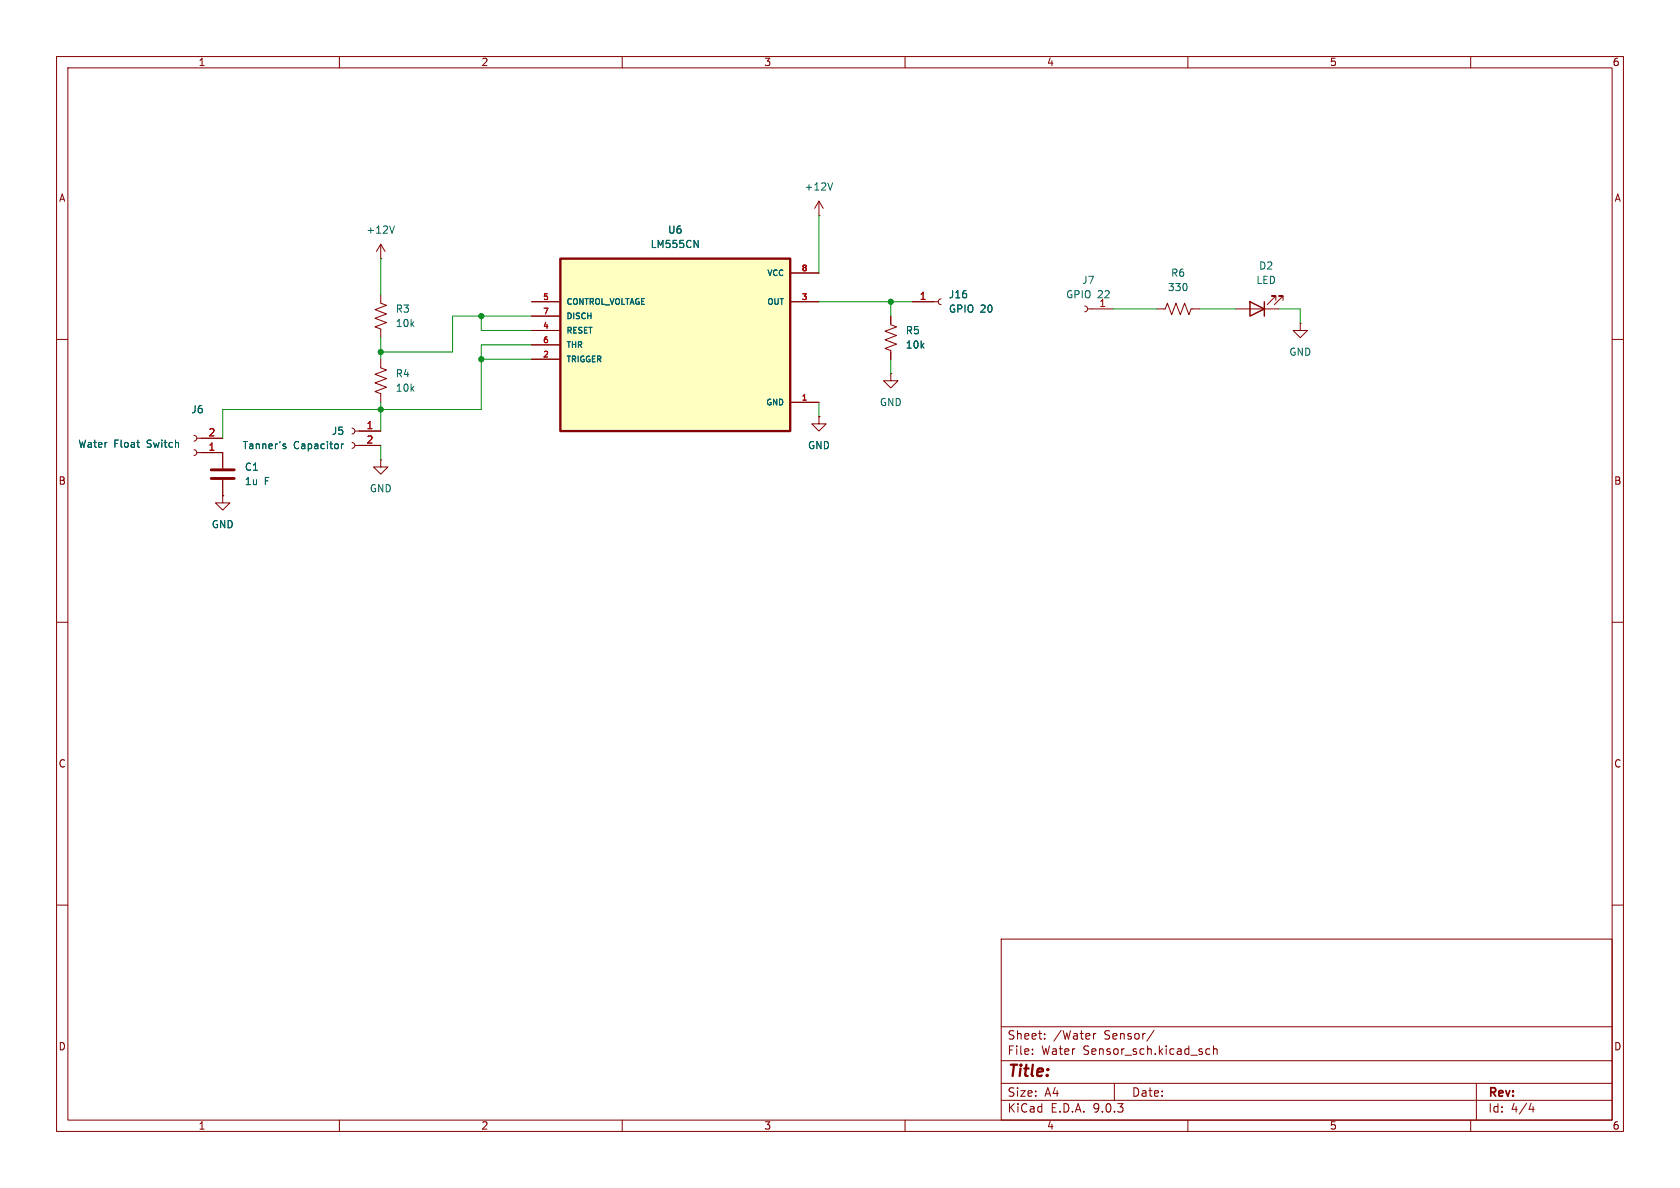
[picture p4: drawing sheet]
<svg xmlns="http://www.w3.org/2000/svg" width="297mm" height="210mm" viewBox="0 0 297 210" stroke-linecap="round" stroke-linejoin="round" font-family="sans-serif">
<g fill="none" stroke="#840000" stroke-width=".18">
<path d="M10 10h277v190h-277zM12 12h273v186h-273zM60 10v2M110 10v2M160 10v2M210 10v2M260 10v2M144.8 38.1h.1M144.8 35.6l-.8 1.2M144.8 35.6l.7 1.2M144.8 35.6v2.5M67.3 45.7h.1"/>
<path d="M67.3 43.2l-.8 1.3M67.3 43.2l.8 1.3M67.3 43.2v2.5M161.3 53.3h4.6M166.4 52.8l-.4 .2-.1 .3 .1 .4 .4 .1M191.8 54.1l.3 .2 .2 .3-.2 .4-.3 .1M192.3 54.6h4.5M204.5 54.6h1.5l.4-1 .7 2 .8-2 .8 2 .7-2 .8 2 .4-1h1.5M218.4 54.6h7.7M225.6 53.1v-.8h-.8h.8l-1.6 1.5M226.8 53.1v-.8h-.7h.7l-1.5 1.5M229.9 57.2v1.2h1.2l-1.2 1.3-1.3-1.3h1.3"/>
<path d="M229.9 57.2h.1M10 60h2M62.2 75.7l.4 .1 .1 .4-.1 .4-.4 .1M62.2 78.2l.4 .2 .1 .3-.1 .4-.4 .1M62.7 76.2h4.6M62.7 78.7h4.6M157.5 66v1.3h1.2l-1.2 1.3-1.3-1.3h1.3M157.5 66h.1M285 60h2M39.4 87.6v1.3h1.2l-1.2 1.3-1.3-1.3h1.3M39.4 87.6h.1M39.4 80v2.8"/>
<path d="M39.4 84.8v2.8M67.3 81.3v1.3h1.3l-1.3 1.2-1.3-1.2h1.3M67.3 81.3h.1M10 110h2M285 110h2M10 160h2M177 166h108v32h-108zM285 160h2M60 198v2M110 198v2M160 198v2M177 194.5h108"/>
<path d="M177 191.5h108M177 187.5h108M177 181.5h108M182.5 186.3v.1M182.5 185.5v.1M184.7 183.6v.1M184.7 182.8v.1M193.3 182.7v1M193.7 182.7l-.2 .1-.2 .2M197 191.5v3M204 182.1l-1.3 2M210 198v2"/>
<path d="M213.9 185.5l-.4-.1-.3 .3v.4l.1 .2h.6M214.5 185.5l.2-.1 .4 .1 .1 .9M214.5 184.9v1.5M260 198v2M261 191.5v6.5M270.7 195l-.4 1.1h.9M271 195.6v1"/>
</g>
<path d="M69.7 39.9l-.4 1.3M147.2 32.3l-.4 1.3M50.1 78.8l.5 .3-.1 .2h-.4M50.1 78.5h.4M60.4 78.5v.8M60.7 78.5l-.3 .2" fill="none" stroke="#006464" stroke-width=".18"/>
<path d="M37.3 83.1h4.1M37.3 84.6h4.1" fill="none" stroke="#840000" stroke-width=".51"/>
<path d="M221 53.3l2.5 1.3-2.5 1.3zM223.5 53.3v2.6" fill="none" stroke="#840000" stroke-width=".25"/>
<path d="M99.1 45.7h40.6v30.5h-40.6z" fill="#ffffc2"/>
<path d="M99.1 45.7h40.6v30.5h-40.6z" fill="none" stroke="#840000" stroke-width=".41"/>
<g fill="none" stroke="#840000" stroke-width=".18">
<path d="M67.3 52.1v1.5l1 .4-2 .7 2 .8-2 .8 2 .7-2 .8 1 .4v1.5M94 53.3h5.1M94 55.9h5.1M94 58.4h5.1M139.7 53.3h5.1M139.7 48.3h5.1M157.5 55.9v1.5l1 .4-2 .7 2 .8-2 .8 2 .7-2 .8 1 .4v1.5M161.3 53.3h3.8M34.3 79.5l.3 .2 .2 .3-.2 .4-.3 .1M34.3 77l.3 .1 .2 .4-.2 .3-.3 .2M34.8 77.5h4.6M63.5 76.2h3.8"/>
<path d="M63.5 78.7h3.8M67.3 63.5v1.5l1 .4-2 .8 2 .7-2 .8 2 .8-2 .7 1 .4v1.5M94 61h5.1M94 63.5h5.1M139.7 71.1h5.1M144.8 73.7v1.2h1.2l-1.2 1.3-1.3-1.3h1.3M144.8 73.7h.1M34.8 80h4.6v2.8M39.4 87.6h.1M39.4 84.8v2.8"/>
</g>
<path d="M122.7 42.5l.7 1.3v-1.3M24.2 78.2h.5M24.6 79.1h.1M50.1 78.8l.5 .3-.1 .2h-.4M50.1 78.5h.4M60.4 78.5v.8M60.7 78.5l-.3 .2" fill="none" stroke="#006464" stroke-width=".18"/>
<g fill="none" stroke="#009600" stroke-width=".18">
<path d="M144.8 38.1v10.2M67.3 45.7v6.4M67.3 59.7v3.8M85.1 55.9v2.5h8.9M94 55.9h-14v6.3h-12.7M144.8 53.3h16.5M157.5 53.3v2.6M196.8 54.6h7.7M212.1 54.6h6.3M226.1 54.6h3.8v2.6M67.3 71.1v5.1M67.3 78.7v2.6"/>
<path d="M85.1 63.5h8.9M94 61h-8.9v11.4h-45.7v5.1M144.8 71.1v2.6M157.5 63.5v2.5"/>
</g>
<g fill="#009600" stroke="#009600" stroke-width=".18">
<circle cx="157.5" cy="53.3" r=".46"/>
<circle cx="67.3" cy="72.4" r=".46"/>
<circle cx="85.1" cy="63.5" r=".46"/>
<circle cx="85.1" cy="55.9" r=".46"/>
<circle cx="67.3" cy="62.2" r=".46"/>
</g>
<text font-size="2.8" fill="#840000" x="178" y="190.9">Title:</text>
<g font-size="2.1" fill="#840000">
<text x="178" y="184">Sheet:</text>
<text x="186.2" y="184">/Water</text>
<text x="195.2" y="184">Sensor/</text>
<text x="178" y="186.7">File:</text>
<text x="184.1" y="186.7">Water</text>
<text x="191.5" y="186.7">Sensor_sch.kicad_sch</text>
<text x="178" y="196.9">KiCad</text>
<text x="178" y="194.1">Size:</text>
<text x="184.7" y="194.1">A4</text>
<text x="185.7" y="196.9">E.D.A.</text>
<text x="193.3" y="196.9">9.0.3</text>
<text x="200" y="194.1">Date:</text>
<text x="263" y="194.3">Rev:</text>
<text x="263" y="196.9">Id:</text>
<text x="267.1" y="196.9">4/4</text>
</g>
<g font-size="1.8" fill="#840000">
<text x="35" y="11.9">1</text>
<text x="85" y="11.9">2</text>
<text x="135" y="11.9">3</text>
<text x="185" y="11.9">4</text>
<text x="235" y="11.9">5</text>
<text x="285" y="11.9">6</text>
<text x="10.3" y="35.9">A</text>
<text x="285.3" y="35.9">A</text>
<text x="10.3" y="85.9">B</text>
<text x="285.3" y="85.9">B</text>
<text x="10.3" y="135.9">C</text>
<text x="285.3" y="135.9">C</text>
<text x="10.3" y="185.9">D</text>
<text x="285.3" y="185.9">D</text>
<text x="35" y="199.9">1</text>
<text x="85" y="199.9">2</text>
<text x="135" y="199.9">3</text>
<text x="185" y="199.9">4</text>
<text x="235" y="199.9">5</text>
<text x="285" y="199.9">6</text>
</g>
<g font-size="1.8" fill="#006464">
<text x="142.1" y="33.9">+12V</text>
<text x="64.7" y="41.5">+12V</text>
<text x="118" y="41.5">U6</text>
<text x="114.9" y="44">LM555CN</text>
<text x="222.5" y="47.9">D2</text>
<text x="167.6" y="52.9">J16</text>
<text x="188.4" y="52.9">GPIO 22</text>
<text x="191.2" y="50.4">J7</text>
<text x="206.4" y="51.7">330</text>
<text x="206.9" y="49.1">R6</text>
<text x="222" y="50.4">LED</text>
<text x="69.9" y="55.5">R3</text>
<text x="69.9" y="58">10k</text>
<text x="160" y="59.3">R5</text>
<text x="167.6" y="55.5">GPIO 20</text>
<text x="194.2" y="54.4">1</text>
<text x="160" y="61.8">10k</text>
<text x="227.8" y="63.1">GND</text>
<text x="69.9" y="66.9">R4</text>
<text x="69.9" y="69.4">10k</text>
<text x="155.4" y="72">GND</text>
<text x="33.7" y="73.3">J6</text>
<text x="58.6" y="77.1">J5</text>
<text x="13.7" y="79.3">Water</text>
<text x="20.1" y="79.3">Float</text>
<text x="26.1" y="79.3">Switch</text>
<text x="42.8" y="79.6">Tanner's</text>
<text x="43.2" y="83.4">C1</text>
<text x="51.9" y="79.6">Capacitor</text>
<text x="142.7" y="79.6">GND</text>
<text x="43.2" y="86">1u</text>
<text x="46.7" y="86">F</text>
<text x="65.3" y="87.2">GND</text>
<text x="37.3" y="93.6">GND</text>
</g>
<g font-size="1.8" fill="#a90000">
<text x="162.5" y="53.1">1</text>
<text x="36.8" y="77.2">2</text>
<text x="64.7" y="75.9">1</text>
<text x="36.8" y="79.8">1</text>
<text x="64.7" y="78.5">2</text>
</g>
<g font-size="1.4" fill="#a90000">
<text x="95.9" y="53.1">5</text>
<text x="141.6" y="48">8</text>
<text x="141.6" y="53.1">3</text>
<text x="95.9" y="55.6">7</text>
<text x="95.9" y="58.2">4</text>
<text x="95.9" y="60.7">6</text>
<text x="95.9" y="63.2">2</text>
<text x="141.6" y="70.9">1</text>
</g>
<g font-size="1.4" fill="#006464">
<text x="135.5" y="49">VCC</text>
<text x="100.1" y="54.1">CONTROL_VOLTAGE</text>
<text x="100.1" y="56.6">DISCH</text>
<text x="100.1" y="59.2">RESET</text>
<text x="135.5" y="54.1">OUT</text>
<text x="100.1" y="61.7">THR</text>
<text x="100.1" y="64.2">TRIGGER</text>
<text x="135.3" y="71.9">GND</text>
</g>
</svg>
